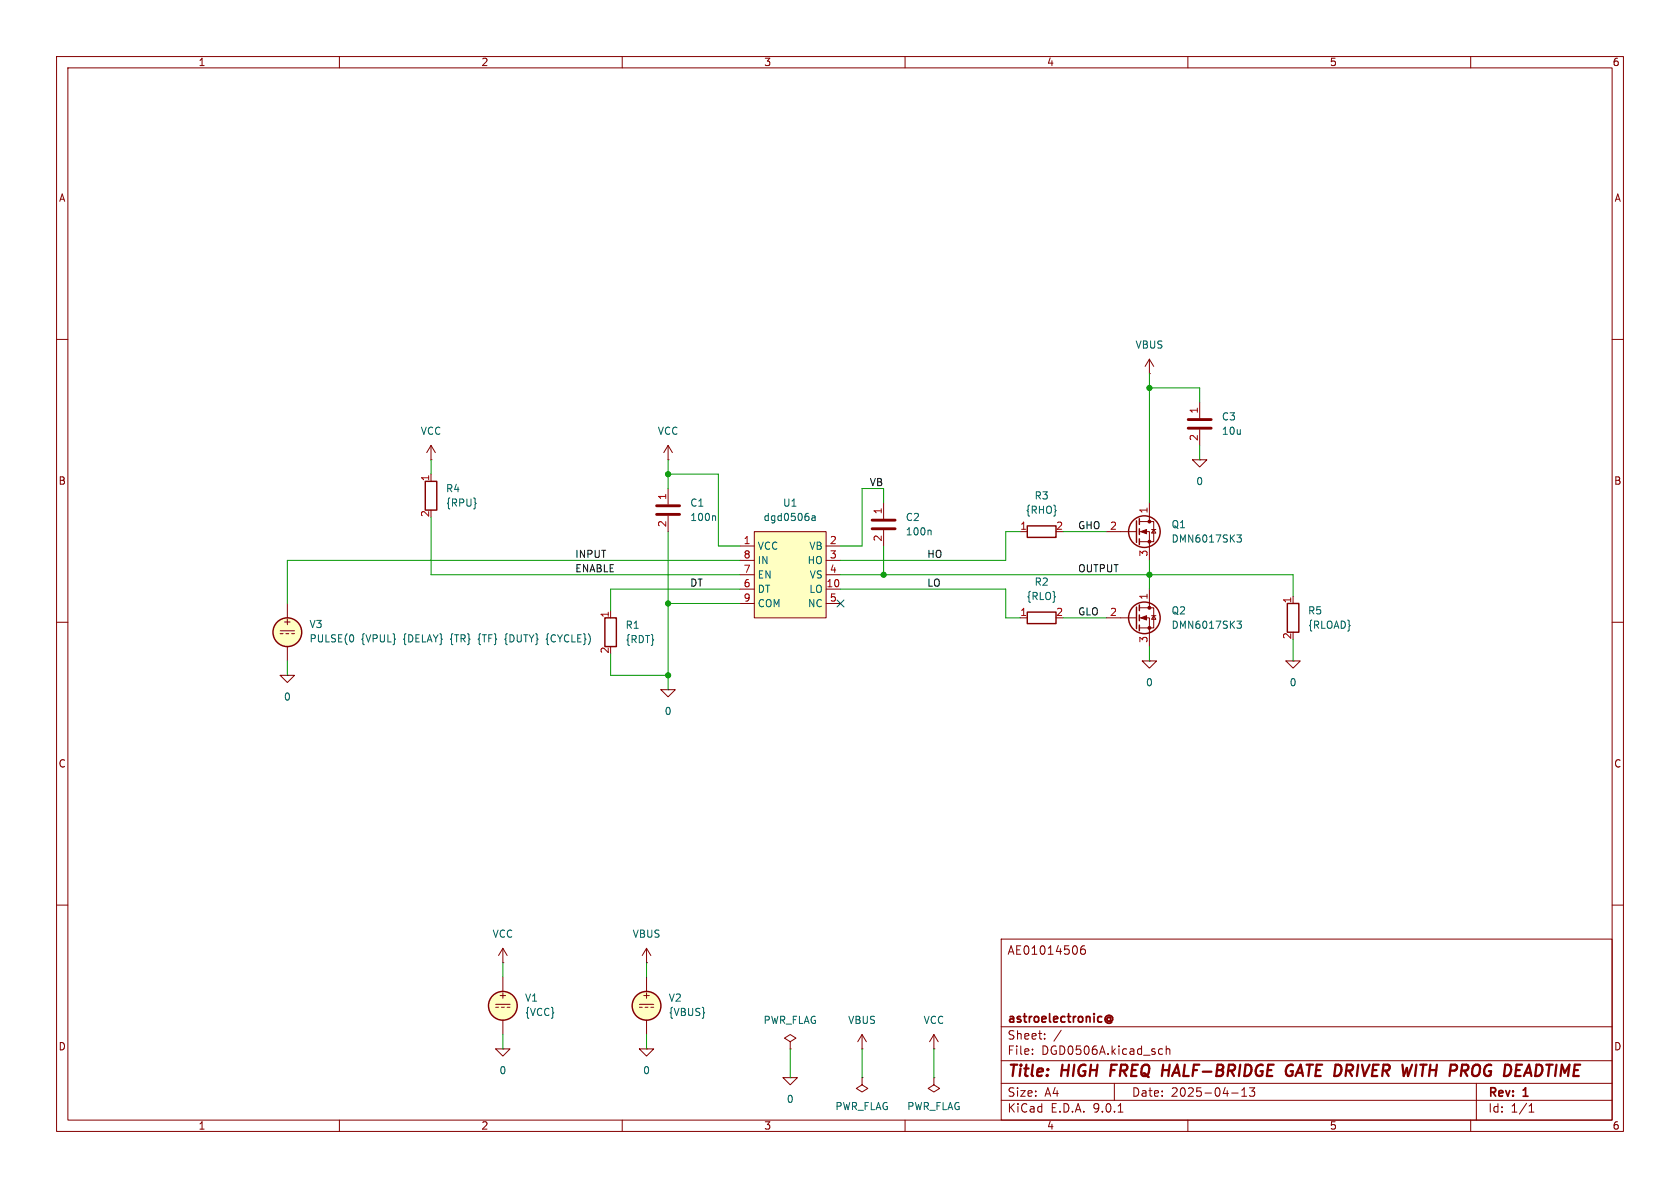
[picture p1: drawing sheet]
<svg xmlns="http://www.w3.org/2000/svg" width="297mm" height="210mm" viewBox="0 0 297 210" stroke-linecap="round" stroke-linejoin="round" font-family="sans-serif">
<g fill="none" stroke="#840000" stroke-width=".18">
<path d="M10 10h277v190h-277zM12 12h273v186h-273zM60 10v2M110 10v2M160 10v2M210 10v2M260 10v2M10 60h2M76.2 78.7v2.6M76.2 78.7l-.8 1.3M76.2 78.7l.8 1.3M212.1 71.1v2.8"/>
<path d="M212.1 75.9v2.8M285 60h2M76.2 81.3h.1M76.2 83.8v1.3M118.1 86.4v2.8M118.1 91.2v2.8M10 110h2M49.5 119.4h2.6l-1.3 1.3zM49.5 111.5h2.6M49.5 112h.5M50.5 112h.6M50.8 119.4h.1"/>
<path d="M50.8 106.7v2.5M50.8 114.3v2.5M51.6 112h.5M107.9 108v1.2M227.3 116.8h2.6l-1.3 1.3zM228.6 116.8h.1M228.6 105.4v1.3M285 110h2M10 160h2M177 166h108v32h-108zM191.7 167.2a.59 .59 0 0 0-.7 .6v.6l.2 .2 .4 .1 .2-.1 .1-.5-.2-.3h-.4l-.3 .3M285 160h2"/>
<path d="M60 198v2M110 198v2M113 185.4h2.6l-1.3 1.3zM114.3 185.4h.1M138.4 190.5h2.6l-1.3 1.3zM139.7 190.5h.1M139.7 184.2l1-.7-1-.6-1 .6 1 .7v1.2M139.7 185.4h.1M160 198v2M177 194.5h108M177 191.5h108M177 187.5h108"/>
<path d="M177 181.5h108M182.5 186.3v.1M182.5 185.5v.1M184.7 183.6v.1M184.7 182.8v.1M187.6 182.1l-1.3 2M197 191.5v3M197.7 196.6h.8M205.1 185.4l.4 .1M205.5 186.3l-.4 .1M206.2 185.5l.2-.1 .3 .1 .1 .9M206.2 184.9v1.5"/>
<path d="M210 198v2M217.7 193.2h1.2M219.5 193.8h.9M219.5 192.7l.5-.4v1.5M220.9 192.3h.9l-.5 .6 .4 .1v.7l-.2 .1h-.4l-.2-.1M260 198v2M261 191.5v6.5M270.3 196.6h.9M270.3 195.5l.4-.4v1.5"/>
</g>
<path d="M196.5 188.2l-.2 2M205.5 189.2h1.2M228.2 189.4h.4l-.1 .6a.68 .68 0 0 1-1.1-.1M228.6 188.3a.86 .86 0 0 0-1.3 .8M229.9 188.2l-.9 2M251.1 188.2h1.1M251.6 188.2l-.2 2M269.7 189.6h.9M270.3 188.2l.4 2" fill="none" stroke="#840000" stroke-width=".4"/>
<path d="M195.6 179.7a.61 .61 0 0 1 .9-.1 .61 .61 0 0 1 0 .9l-.2-.1M196.3 180a.36 .36 0 0 0-.5-.1 .36 .36 0 0 0 0 .6 .36 .36 0 0 0 .5-.1M196.3 179.8v.6M195.6 180.7a.69 .69 0 0 0 1 0" fill="none" stroke="#840000" stroke-width=".3"/>
<path d="M210.1 74.2h4M210.1 75.7h4M116.1 89.4h4M116.1 90.9h4" fill="none" stroke="#840000" stroke-width=".51"/>
<path d="M126.3 91.2l.2 .2v.6M89.4 112.8l-.1 .2 .1 .2M96.9 112l-.1 .2v.6l-.2 .2 .2 .2v.6l.1 .2" fill="none" stroke="#006464" stroke-width=".18"/>
<g fill="none" stroke="#840000" stroke-width=".25">
<path d="M75.2 85.1h2v5.1h-2zM106.9 109.2h2.1v5.1h-2.1zM227.6 106.7h2v5.1h-2z"/>
<circle cx="50.8" cy="111.8" r="2.54"/>
</g>
<circle cx="50.8" cy="111.8" r="2.54" fill="#ffffc2" stroke="#ffffc2" stroke-width=".18"/>
<path d="M133.3 94h12.7v15.2h-12.7z" fill="#ffffc2"/>
<g fill="none" stroke="#840000" stroke-width=".18">
<path d="M118.1 78.7l-.8 1.3M118.1 78.7l.8 1.3M118.1 78.7v2.6M203.2 66h.1M203.2 63.5v2.5M203.2 63.5l-.8 1.3M203.2 63.5l.8 1.3M118.1 81.3h.1M130.8 96.5h2.5M130.8 99.1h2.5M133.3 94h12.7v15.2h-12.7zM146 96.5h2.6"/>
<path d="M146 99.1h2.6M156.2 88.9v2.8M156.2 93.7v2.8M180.3 94h1.3M195.6 94h5.3M201.4 92.2h2.6v3.6h-2.6M201.4 94h1.8v5.1M203.2 88.9v3.3M203.6 93.6h.7M204 93.6l.3 .6h-.7zM210.8 81.3h2.6l-1.3 1.3zM212.1 81.3h.1"/>
<path d="M130.8 101.6h2.5M130.8 104.1h2.5M130.8 106.7h2.5M146 101.6h2.6M146 104.1h2.6M146 106.7h2.6M180.3 109.2h1.3M195.6 109.2h5.3M201.4 107.4h2.6v3.6h-2.6M201.4 109.2h1.8v5.1M201.9 116.8h2.6l-1.3 1.3zM203.2 116.8h.1"/>
<path d="M203.2 104.1v3.3M203.6 108.8h.7M204 108.8l.3 .7h-.7zM116.8 121.9h2.6l-1.3 1.3zM118.1 121.9h.1M87.6 177.5h2.6M87.6 178.1h.5M88.6 178.1h.6M88.9 170.2h.1M88.9 167.6v2.6M88.9 172.7v2.6M88.9 167.6l-.8 1.3"/>
<path d="M88.9 167.6l.8 1.3M89.7 178.1h.5M113 177.5h2.6M113 178.1h.5M114 178.1h.6M114.3 170.2h.1M114.3 167.6l-.8 1.3M114.3 167.6l.8 1.3M114.3 167.6v2.6M114.3 172.7v2.6M115.1 178.1h.5M87.6 185.4h2.6l-1.3 1.3z"/>
<path d="M88.9 185.4h.1M88.9 180.3v2.6M114.3 180.3v2.6M152.4 190.5v1.3l1 .6-1 .6-1-.6 1-.6M152.4 190.5h.1M152.4 185.4h.1M152.4 182.9l-.8 1.3M152.4 182.9l.8 1.3M152.4 182.9v2.5M165.1 185.4h.1M165.1 190.5v1.3l1 .6-1 .6-1-.6 1-.6M165.1 190.5h.1"/>
<path d="M165.1 182.9l-.8 1.3M165.1 182.9l.8 1.3M165.1 182.9v2.5"/>
</g>
<path d="M143.6 91.2h.5v.8M144.1 91.5h-.4l-.2 .2 .2 .3h.4M164.4 93.7l.2 .2v.7M218.7 94.6h.8l-.5 .4 .4 .2 .1 .4-.3 .2h-.3M218.7 109.8h.8l-.5 .5 .4 .1 .1 .4-.3 .3h-.3" fill="none" stroke="#006464" stroke-width=".18"/>
<g fill="none" stroke="#840000" stroke-width=".25">
<path d="M181.6 93h5.1v2h-5.1zM200.9 92.1v3.8M201.4 91.7v1M201.4 93.5v1M201.4 95.3v1M181.6 108.2h5.1v2h-5.1zM200.9 107.3v3.8M201.4 106.9v1.1M201.4 108.7v1M201.4 110.5v1"/>
<circle cx="202.3" cy="94" r="2.79"/>
<circle cx="202.3" cy="109.2" r="2.79"/>
<circle cx="88.9" cy="177.8" r="2.54"/>
<circle cx="114.3" cy="177.8" r="2.54"/>
</g>
<g fill="#ffffc2" stroke="#ffffc2" stroke-width=".18">
<circle cx="88.9" cy="177.8" r="2.54"/>
<circle cx="114.3" cy="177.8" r="2.54"/>
</g>
<g fill="#840000" stroke="#840000" stroke-width=".18">
<path d="M201.7 109.2l1-.4v.8z"/>
<path d="M201.7 94l1-.4v.8z"/>
<circle cx="203.2" cy="107.4" r=".25"/>
<circle cx="203.2" cy="111" r=".25"/>
<circle cx="203.2" cy="92.2" r=".25"/>
<circle cx="203.2" cy="95.8" r=".25"/>
</g>
<path d="M154.2 91.9h4M154.2 93.5h4" fill="none" stroke="#840000" stroke-width=".51"/>
<g fill="none" stroke="#009600" stroke-width=".18">
<path d="M203.2 66v22.9M203.2 68.6h8.9v2.5M212.1 78.7v2.6M76.2 91.4v10.2h54.6M76.2 81.3v2.5M118.1 83.8h8.9v12.7h3.8M118.1 81.3v5.1M118.1 94v27.9M130.8 99.1h-80v7.6M156.2 88.9v-2.5h-3.8v10.1h-3.8M156.2 96.5v5.1M180.3 94h-2.5v5.1h-29.2"/>
<path d="M188 94h7.6M203.2 99.1v5M50.8 116.8v2.6M107.9 115.6v3.8h10.2M118.1 106.7h12.7M130.8 104.1h-22.9v3.9M148.6 101.6h80v3.8M148.6 104.1h29.2v5.1h2.5M188 109.2h7.6M203.2 114.3v2.5M228.6 113v3.8M88.9 170.2v2.5"/>
<path d="M114.3 170.2v2.5M88.9 182.9v2.5M114.3 182.9v2.5M139.7 185.4v5.1M152.4 185.4v5.1M165.1 185.4v5.1"/>
</g>
<path d="M148 106.1l1.2 1.2M149.2 106.1l-1.2 1.2" fill="none" stroke="#000084" stroke-width=".18"/>
<g fill="#009600" stroke="#009600" stroke-width=".18">
<circle cx="118.1" cy="83.8" r=".46"/>
<circle cx="118.1" cy="119.4" r=".46"/>
<circle cx="118.1" cy="106.7" r=".46"/>
<circle cx="203.2" cy="101.6" r=".46"/>
<circle cx="203.2" cy="68.6" r=".46"/>
<circle cx="156.2" cy="101.6" r=".46"/>
</g>
<g font-size="2.8" fill="#840000">
<text x="178" y="190.9">Title:</text>
<text x="187.7" y="190.9">HIGH</text>
<text x="197.1" y="190.9">FREQ</text>
<text x="207.1" y="190.9">HALF-BRIDGE</text>
<text x="229.8" y="190.9">GATE DRIVER</text>
<text x="251.9" y="190.9">WITH PROG</text>
<text x="271.5" y="190.9">DEADTIME</text>
</g>
<g font-size="2.1" fill="#840000">
<text x="178" y="169">AE01014506</text>
<text x="178" y="184">Sheet:</text>
<text x="178" y="181.2">astroelectronic@</text>
<text x="178" y="186.7">File:</text>
<text x="184.1" y="186.7">DGD0506A.kicad_sch</text>
<text x="178" y="196.9">KiCad</text>
<text x="178" y="194.1">Size:</text>
<text x="184.7" y="194.1">A4</text>
<text x="185.7" y="196.9">E.D.A.</text>
<text x="193.3" y="196.9">9.0.1</text>
<text x="200" y="194.1">Date:</text>
<text x="207" y="194.1">2025-04-13</text>
<text x="263" y="194.3">Rev:</text>
<text x="263" y="196.9">Id:</text>
<text x="267.1" y="196.9">1/1</text>
<text x="269.4" y="194.3">1</text>
</g>
<g font-size="1.8" fill="#840000">
<text x="35" y="11.9">1</text>
<text x="85" y="11.9">2</text>
<text x="135" y="11.9">3</text>
<text x="185" y="11.9">4</text>
<text x="235" y="11.9">5</text>
<text x="285" y="11.9">6</text>
<text x="10.3" y="35.9">A</text>
<text x="285.3" y="35.9">A</text>
<text x="10.3" y="85.9">B</text>
<text x="285.3" y="85.9">B</text>
<text x="49.9" y="110.7">+</text>
<text x="10.3" y="135.9">C</text>
<text x="285.3" y="135.9">C</text>
<text x="88" y="176.8">+</text>
<text x="113.4" y="176.8">+</text>
<text x="10.3" y="185.9">D</text>
<text x="285.3" y="185.9">D</text>
<text x="35" y="199.9">1</text>
<text x="85" y="199.9">2</text>
<text x="135" y="199.9">3</text>
<text x="185" y="199.9">4</text>
<text x="235" y="199.9">5</text>
<text x="285" y="199.9">6</text>
</g>
<g font-size="1.8" fill="#006464">
<text x="200.6" y="61.8">VBUS</text>
<text x="74.3" y="77.1">VCC</text>
<text x="116.2" y="77.1">VCC</text>
<text x="215.9" y="74.5">C3</text>
<text x="215.9" y="77.1">10u</text>
<text x="78.7" y="87.2">R4</text>
<text x="78.7" y="89.8">{RPU}</text>
<text x="121.9" y="89.8">C1</text>
<text x="138.3" y="89.8">U1</text>
<text x="182.8" y="88.5">R3</text>
<text x="211.4" y="86">0</text>
<text x="121.9" y="92.3">100n</text>
<text x="134.9" y="92.3">dgd0506a</text>
<text x="160" y="92.3">C2</text>
<text x="160" y="94.8">100n</text>
<text x="181.2" y="91">{RHO}</text>
<text x="207" y="93.6">Q1</text>
<text x="133.9" y="97.4">VCC</text>
<text x="133.9" y="99.9">IN</text>
<text x="142.7" y="99.9">HO</text>
<text x="143" y="97.4">VB</text>
<text x="207" y="96.1">DMN6017SK3</text>
<text x="133.9" y="102.5">EN</text>
<text x="133.9" y="105">DT</text>
<text x="133.9" y="107.5">COM</text>
<text x="142.7" y="107.5">NC</text>
<text x="143" y="105">LO</text>
<text x="143" y="102.5">VS</text>
<text x="181.4" y="106.3">{RLO}</text>
<text x="182.8" y="103.7">R2</text>
<text x="54.6" y="111.2">V3</text>
<text x="54.6" y="113.8">PULSE(0</text>
<text x="63.8" y="113.8">{VPUL}</text>
<text x="71.4" y="113.8">{DELAY}</text>
<text x="79.9" y="113.8">{TR}</text>
<text x="85" y="113.8">{TF}</text>
<text x="89.9" y="113.8">{DUTY}</text>
<text x="97.4" y="113.8">{CYCLE})</text>
<text x="110.5" y="111.4">R1</text>
<text x="110.5" y="113.9">{RDT}</text>
<text x="207" y="111.4">DMN6017SK3</text>
<text x="207" y="108.8">Q2</text>
<text x="231.1" y="108.8">R5</text>
<text x="231.1" y="111.4">{RLOAD}</text>
<text x="50.1" y="124.1">0</text>
<text x="202.5" y="121.5">0</text>
<text x="227.9" y="121.5">0</text>
<text x="117.4" y="126.6">0</text>
<text x="87" y="166">VCC</text>
<text x="111.7" y="166">VBUS</text>
<text x="92.7" y="177.3">V1</text>
<text x="92.7" y="179.8">{VCC}</text>
<text x="118.1" y="177.3">V2</text>
<text x="118.1" y="179.8">{VBUS}</text>
<text x="134.9" y="181.2">PWR_FLAG</text>
<text x="149.8" y="181.2">VBUS</text>
<text x="163.2" y="181.2">VCC</text>
<text x="88.2" y="190.1">0</text>
<text x="113.6" y="190.1">0</text>
<text x="139" y="195.2">0</text>
<text x="147.6" y="196.4">PWR_FLAG</text>
<text x="160.3" y="196.4">PWR_FLAG</text>
</g>
<g font-size="1.8" fill="#a90000">
<text x="211.8" y="73.2" transform="rotate(-90 211.8 73.2)">1</text>
<text x="211.8" y="78" transform="rotate(-90 211.8 78)">2</text>
<text x="75.9" y="85.2" transform="rotate(-90 75.9 85.2)">1</text>
<text x="117.9" y="88.5" transform="rotate(-90 117.9 88.5)">1</text>
<text x="75.9" y="91.5" transform="rotate(-90 75.9 91.5)">2</text>
<text x="117.9" y="93.3" transform="rotate(-90 117.9 93.3)">2</text>
<text x="156" y="95.8" transform="rotate(-90 156 95.8)">2</text>
<text x="156" y="91" transform="rotate(-90 156 91)">1</text>
<text x="180.3" y="93.7">1</text>
<text x="186.6" y="93.7">2</text>
<text x="196.1" y="93.7">2</text>
<text x="202.9" y="90.9" transform="rotate(-90 202.9 90.9)">1</text>
<text x="131.4" y="96.3">1</text>
<text x="131.4" y="98.8">8</text>
<text x="131.4" y="101.3">7</text>
<text x="146.6" y="96.3">2</text>
<text x="146.6" y="98.8">3</text>
<text x="146.6" y="101.3">4</text>
<text x="202.9" y="98.5" transform="rotate(-90 202.9 98.5)">3</text>
<text x="131.4" y="103.9">6</text>
<text x="131.4" y="106.4">9</text>
<text x="146" y="103.9">10</text>
<text x="146.6" y="106.4">5</text>
<text x="202.9" y="106.1" transform="rotate(-90 202.9 106.1)">1</text>
<text x="228.3" y="106.8" transform="rotate(-90 228.3 106.8)">1</text>
<text x="107.7" y="109.3" transform="rotate(-90 107.7 109.3)">1</text>
<text x="180.3" y="109">1</text>
<text x="186.6" y="109">2</text>
<text x="196.1" y="109">2</text>
<text x="202.9" y="113.7" transform="rotate(-90 202.9 113.7)">3</text>
<text x="228.3" y="113.1" transform="rotate(-90 228.3 113.1)">2</text>
<text x="107.7" y="115.6" transform="rotate(-90 107.7 115.6)">2</text>
</g>
<g font-size="1.8" fill="#0f0f0f">
<text x="153.7" y="86">VB</text>
<text x="190.5" y="93.6">GHO</text>
<text x="101.6" y="101.3">ENABLE</text>
<text x="101.6" y="98.7">INPUT</text>
<text x="163.8" y="98.7">HO</text>
<text x="190.5" y="101.3">OUTPUT</text>
<text x="121.9" y="103.8">DT</text>
<text x="163.8" y="103.8">LO</text>
<text x="190.5" y="108.9">GLO</text>
</g>
</svg>
